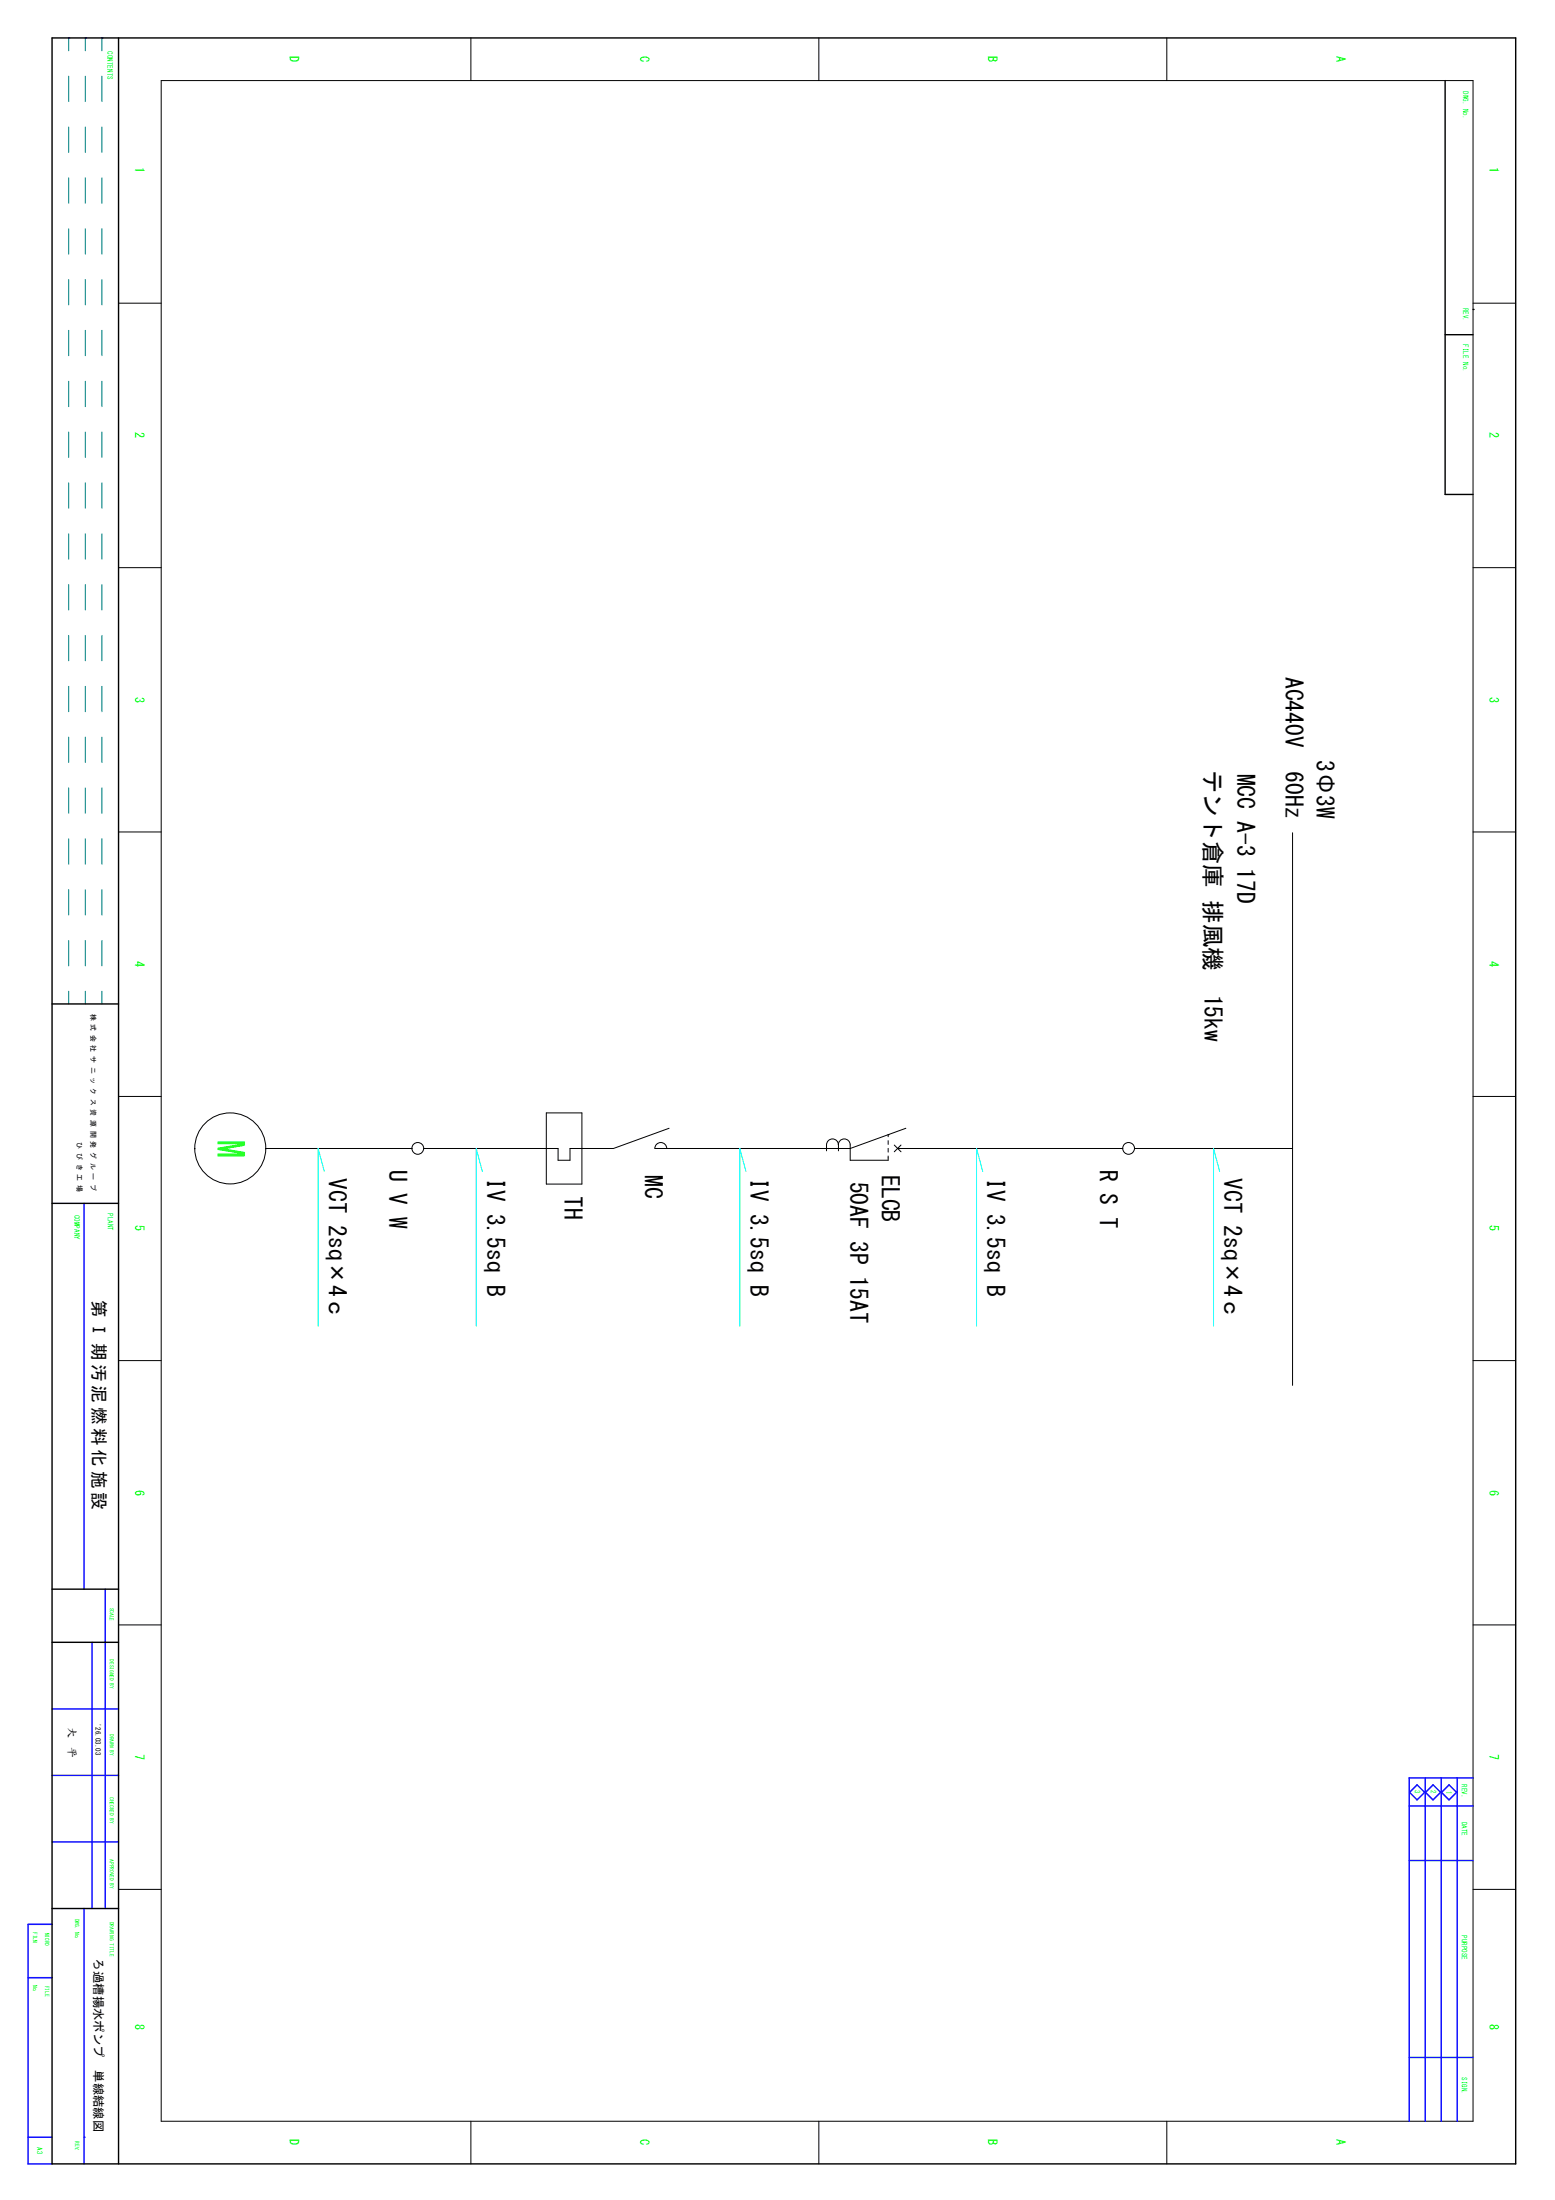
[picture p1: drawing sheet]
<svg xmlns="http://www.w3.org/2000/svg" width="210mm" height="297mm" viewBox="0 0 210 297" stroke-linecap="round" stroke-linejoin="round" font-family="sans-serif">
<g fill="none" stroke="#000" stroke-width=".13">
<path d="M21.8 10.9h177v275.5h-177zM63.6 5.1v5.8M110.5 5.1v5.8M157.5 5.1v5.8M16 40.9h5.8M198.8 40.9h5.8M16 76.6h5.8M198.8 76.6h5.8M16 112.3h5.8M174.5 112.4v74.6M198.8 112.3h5.8M16 148h5.8"/>
<path d="M35.9 155.1h19.7M55.6 155.1a.79 .79 0 0 1 .8-.8 .79 .79 0 0 1 .8 .8M55.6 155.1a.79 .79 0 0 0 .8 .8 .79 .79 0 0 0 .8-.8M73.7 150.3h4.8v9.6h-4.8zM88.4 155.1a.8 .8 0 0 1 .8-.8 .8 .8 0 0 1 .8 .8M90.3 152.3l-7.5 2.8h-5.9v1.6h-1.6v-1.6h-18.1M111.6 155.4v-.8a.8 .8 0 0 1 .8-.8 .8 .8 0 0 1 .8 .8v.8M113.2 154.6a.8 .8 0 0 1 .8-.8 .8 .8 0 0 1 .8 .8v2.1h5.1v-.6M119.9 153.2h.1M119.9 153.2v.3M119.9 154v.5M119.9 155v.6"/>
<path d="M120.7 154.6l.9 .9M121.2 155.1h30.4M121.6 154.6l-.9 .9M122.3 152.3l-7.5 2.8h-26.4M153.2 155.1h21.3M198.8 148h5.8M16 183.7h5.8M198.8 183.7h5.8M16 219.4h5.8M198.8 219.4h5.8M16 255.1h5.8M198.8 255.1h5.8"/>
<path d="M63.6 286.4v5.8M110.5 286.4v5.8M157.5 286.4v5.8"/>
<circle cx="31.1" cy="155.1" r="4.8"/>
<circle cx="152.3" cy="155.1" r=".79"/>
</g>
<path d="M43.8 158.2l-.9-3.1v23.9M65.1 158.2l-.8-3.1v23.9M100.7 158.2l-.8-3.1v23.9M132.7 158.2l-.9-3.1v23.9M164.6 158.2l-.8-3.1v23.9" fill="none" stroke="#0ff" stroke-width=".13"/>
<g fill="none" stroke="#008080" stroke-width=".13">
<path d="M9.3 5.1h.1M9.3 5.1v1.8M9.3 10.3v3.4M9.3 17.1v3.5M11.5 5.1h.1M11.5 5.1v1.8M11.5 10.3v3.4M11.5 17.1v3.5M13.8 5.1h.1M13.8 5.1v1.8M13.8 10.3v3.4M13.8 17.1v3.5"/>
<path d="M9.3 24v3.5M9.3 30.9v3.4M9.3 37.7v3.5M11.5 24v3.5M11.5 30.9v3.4M11.5 37.7v3.5M13.8 24v3.5M13.8 30.9v3.4M13.8 37.7v3.5M9.3 44.6v3.4M9.3 51.5v3.4M9.3 58.3v3.5"/>
<path d="M11.5 44.6v3.4M11.5 51.5v3.4M11.5 58.3v3.5M13.8 44.6v3.4M13.8 51.5v3.4M13.8 58.3v3.5M9.3 65.2v3.4M9.3 72.1v3.4M9.3 78.9v3.5M11.5 65.2v3.4M11.5 72.1v3.4M11.5 78.9v3.5"/>
<path d="M13.8 65.2v3.4M13.8 72.1v3.4M13.8 78.9v3.5M9.3 85.8v3.4M9.3 92.7v3.4M9.3 99.5v3.5M11.5 85.8v3.4M11.5 92.7v3.4M11.5 99.5v3.5M13.8 85.8v3.4M13.8 92.7v3.4M13.8 99.5v3.5"/>
<path d="M9.3 106.4v3.4M9.3 113.2v3.5M11.5 106.4v3.4M11.5 113.2v3.5M13.8 106.4v3.4M13.8 113.2v3.5M9.3 120.1v3.4M9.3 127v3.4M9.3 133.8v1.8M11.5 120.1v3.4M11.5 127v3.4M11.5 133.8v1.8"/>
<path d="M13.8 120.1v3.4M13.8 127v3.4M13.8 133.8v1.8"/>
</g>
<g fill="none" stroke="#00f" stroke-width=".19">
<path d="M9.3 5.1h.1M11.5 5.1h.1M13.8 5.1h.1M11.3 162.5v52.1M14.2 214.6v43.1M7 239.7h9M7 230.7h9M12.4 221.7v36M7 259.8h-3.2v32.4h3.2M7 248.7h9M11.3 257.7v34.5M190.2 243.8h8.6"/>
<path d="M190.2 251.2h8.6M191.3 241l1 1-1 1-1-1zM192.4 240.1v46.3M193.4 241l1.1 1-1.1 1-1-1zM194.5 240.1v46.3M195.6 241l1 1-1 1-1-1zM196.7 240.1v46.3M198.8 240.1h-8.6v46.3M3.8 267h3.2M190.2 277.8h8.6M3.8 288.6h3.2M11.3 288.6h.1"/>
</g>
<path d="M7 5.1h197.6v287.1h-197.6zM16 5.1v287.1M195.1 10.9v55.9h3.7M195.1 45.2h3.7M198.8 41.8h.1M7 135.6h9M7 162.5h9M7 214.6h9M7 221.7h9M7 257.7h9" fill="none" stroke="#000" stroke-width=".19"/>
<text font-size="4.8" fill="#0f0" x="29.4" y="153.9" transform="rotate(90 29.4 153.9)">M</text>
<g font-size="3.2">
<text x="173.5" y="91.4" transform="rotate(90 173.5 91.4)">AC440V　60Hz</text>
<text x="162.6" y="103.9" transform="rotate(90 162.6 103.9)">テント倉庫 排風機　15kw</text>
<text x="167" y="104.4" transform="rotate(90 167 104.4)">MCC A-3 17D</text>
<text x="177.7" y="102.6" transform="rotate(90 177.7 102.6)">3Φ3W</text>
<text x="44.4" y="159" transform="rotate(90 44.4 159)">VCT 2sq×4ｃ</text>
<text x="52.5" y="157.9" transform="rotate(90 52.5 157.9)">U V W</text>
<text x="65.7" y="159" transform="rotate(90 65.7 159)">IV 3.5sq B</text>
<text x="76.2" y="161.5" transform="rotate(90 76.2 161.5)">TH</text>
<text x="87.1" y="158.6" transform="rotate(90 87.1 158.6)">MC</text>
<text x="101.3" y="159" transform="rotate(90 101.3 159)">IV 3.5sq B</text>
<text x="114.8" y="159.5" transform="rotate(90 114.8 159.5)">50AF 3P 15AT</text>
<text x="119" y="158.6" transform="rotate(90 119 158.6)">ELCB</text>
<text x="133.3" y="159" transform="rotate(90 133.3 159)">IV 3.5sq B</text>
<text x="148.5" y="157.9" transform="rotate(90 148.5 157.9)">R S T</text>
<text x="165.2" y="159" transform="rotate(90 165.2 159)">VCT 2sq×4ｃ</text>
</g>
<text font-size="2.4" x="12.5" y="175.5" transform="rotate(90 12.5 175.5)">第 Ⅰ 期 汚 泥 燃 料 化 施 設</text>
<g font-size="1.7" fill="#0f0">
<text x="39.1" y="7.6" transform="rotate(90 39.1 7.6)">D</text>
<text x="86.4" y="7.6" transform="rotate(90 86.4 7.6)">C</text>
<text x="133.4" y="7.6" transform="rotate(90 133.4 7.6)">B</text>
<text x="180.4" y="7.6" transform="rotate(90 180.4 7.6)">A</text>
<text x="18.2" y="22.6" transform="rotate(90 18.2 22.6)">1</text>
<text x="201.1" y="22.6" transform="rotate(90 201.1 22.6)">1</text>
<text x="18.2" y="58.4" transform="rotate(90 18.2 58.4)">2</text>
<text x="201.1" y="58.4" transform="rotate(90 201.1 58.4)">2</text>
<text x="18.2" y="94.1" transform="rotate(90 18.2 94.1)">3</text>
<text x="201.1" y="94.1" transform="rotate(90 201.1 94.1)">3</text>
<text x="18.2" y="129.8" transform="rotate(90 18.2 129.8)">4</text>
<text x="201.1" y="129.8" transform="rotate(90 201.1 129.8)">4</text>
<text x="18.2" y="165.4" transform="rotate(90 18.2 165.4)">5</text>
<text x="201.1" y="165.4" transform="rotate(90 201.1 165.4)">5</text>
<text x="18.2" y="201.1" transform="rotate(90 18.2 201.1)">6</text>
<text x="201.1" y="201.1" transform="rotate(90 201.1 201.1)">6</text>
<text x="18.2" y="236.8" transform="rotate(90 18.2 236.8)">7</text>
<text x="201.1" y="236.8" transform="rotate(90 201.1 236.8)">7</text>
<text x="18.2" y="273.2" transform="rotate(90 18.2 273.2)">8</text>
<text x="201.1" y="273.2" transform="rotate(90 201.1 273.2)">8</text>
<text x="39.1" y="288.9" transform="rotate(90 39.1 288.9)">D</text>
<text x="86.4" y="288.9" transform="rotate(90 86.4 288.9)">C</text>
<text x="133.4" y="288.9" transform="rotate(90 133.4 288.9)">B</text>
<text x="180.4" y="288.9" transform="rotate(90 180.4 288.9)">A</text>
</g>
<text font-size="1.7" x="12.7" y="264.4" transform="rotate(90 12.7 264.4)">ろ過槽揚水ポンプ　単線結線図</text>
<g font-size="1.4">
<text x="9.2" y="233.2" transform="rotate(90 9.2 233.2)">大</text>
<text x="9.2" y="235.8" transform="rotate(90 9.2 235.8)">平</text>
</g>
<g font-size="1" fill="#0f0">
<text x="14.5" y="6.9" transform="rotate(90 14.5 6.9)">CONTENTS</text>
<text x="197.5" y="12.3" transform="rotate(90 197.5 12.3)">DWG. No.</text>
<text x="197.5" y="41.6" transform="rotate(90 197.5 41.6)">REV.</text>
<text x="197.5" y="46.5" transform="rotate(90 197.5 46.5)">FILE No.</text>
<text x="10.1" y="164" transform="rotate(90 10.1 164)">COMPANY</text>
<text x="14.6" y="163.8" transform="rotate(90 14.6 163.8)">PLANT</text>
<text x="191" y="241.7" transform="rotate(90 191 241.7)">3</text>
<text x="193.1" y="241.7" transform="rotate(90 193.1 241.7)">2</text>
<text x="195.3" y="241.8" transform="rotate(90 195.3 241.8)">1</text>
<text x="197.3" y="240.9" transform="rotate(90 197.3 240.9)">REV.</text>
<text x="197.3" y="246" transform="rotate(90 197.3 246)">DATE</text>
<text x="197.3" y="261.3" transform="rotate(90 197.3 261.3)">PURPOSE</text>
<text x="197.3" y="280.4" transform="rotate(90 197.3 280.4)">SIGN.</text>
<text x="5" y="289.9" transform="rotate(90 5 289.9)">A3</text>
</g>
<g font-size="1">
<text x="12.3" y="136.8" transform="rotate(90 12.3 136.8)">株 式 会 社 サ ニ ッ ク ス 資 源 開 発 グ ル ー プ</text>
<text x="10.4" y="154.2" transform="rotate(90 10.4 154.2)">ひ び き 工 場</text>
<text x="12.9" y="232.7" transform="rotate(90 12.9 232.7)">'26.03.03</text>
</g>
<g font-size=".7" fill="#0f0">
<text x="14.8" y="217.1" transform="rotate(90 14.8 217.1)">SCALE</text>
<text x="14.8" y="224" transform="rotate(90 14.8 224)">DESIGNED BY</text>
<text x="14.8" y="234.1" transform="rotate(90 14.8 234.1)">DRAWN BY</text>
<text x="14.8" y="242.6" transform="rotate(90 14.8 242.6)">CHECKED BY</text>
<text x="14.8" y="251.1" transform="rotate(90 14.8 251.1)">APPROVED BY</text>
<text x="4.5" y="260.8" transform="rotate(90 4.5 260.8)">FILM</text>
<text x="6.1" y="260.9" transform="rotate(90 6.1 260.9)">MICRO</text>
<text x="10.2" y="259" transform="rotate(90 10.2 259)">DWG. No.</text>
<text x="14.8" y="259.5" transform="rotate(90 14.8 259.5)">DRAWING TITLE</text>
<text x="4.5" y="268" transform="rotate(90 4.5 268)">No.</text>
<text x="6.1" y="268.1" transform="rotate(90 6.1 268.1)">FILE</text>
<text x="10.2" y="289.1" transform="rotate(90 10.2 289.1)">REV.</text>
</g>
</svg>
